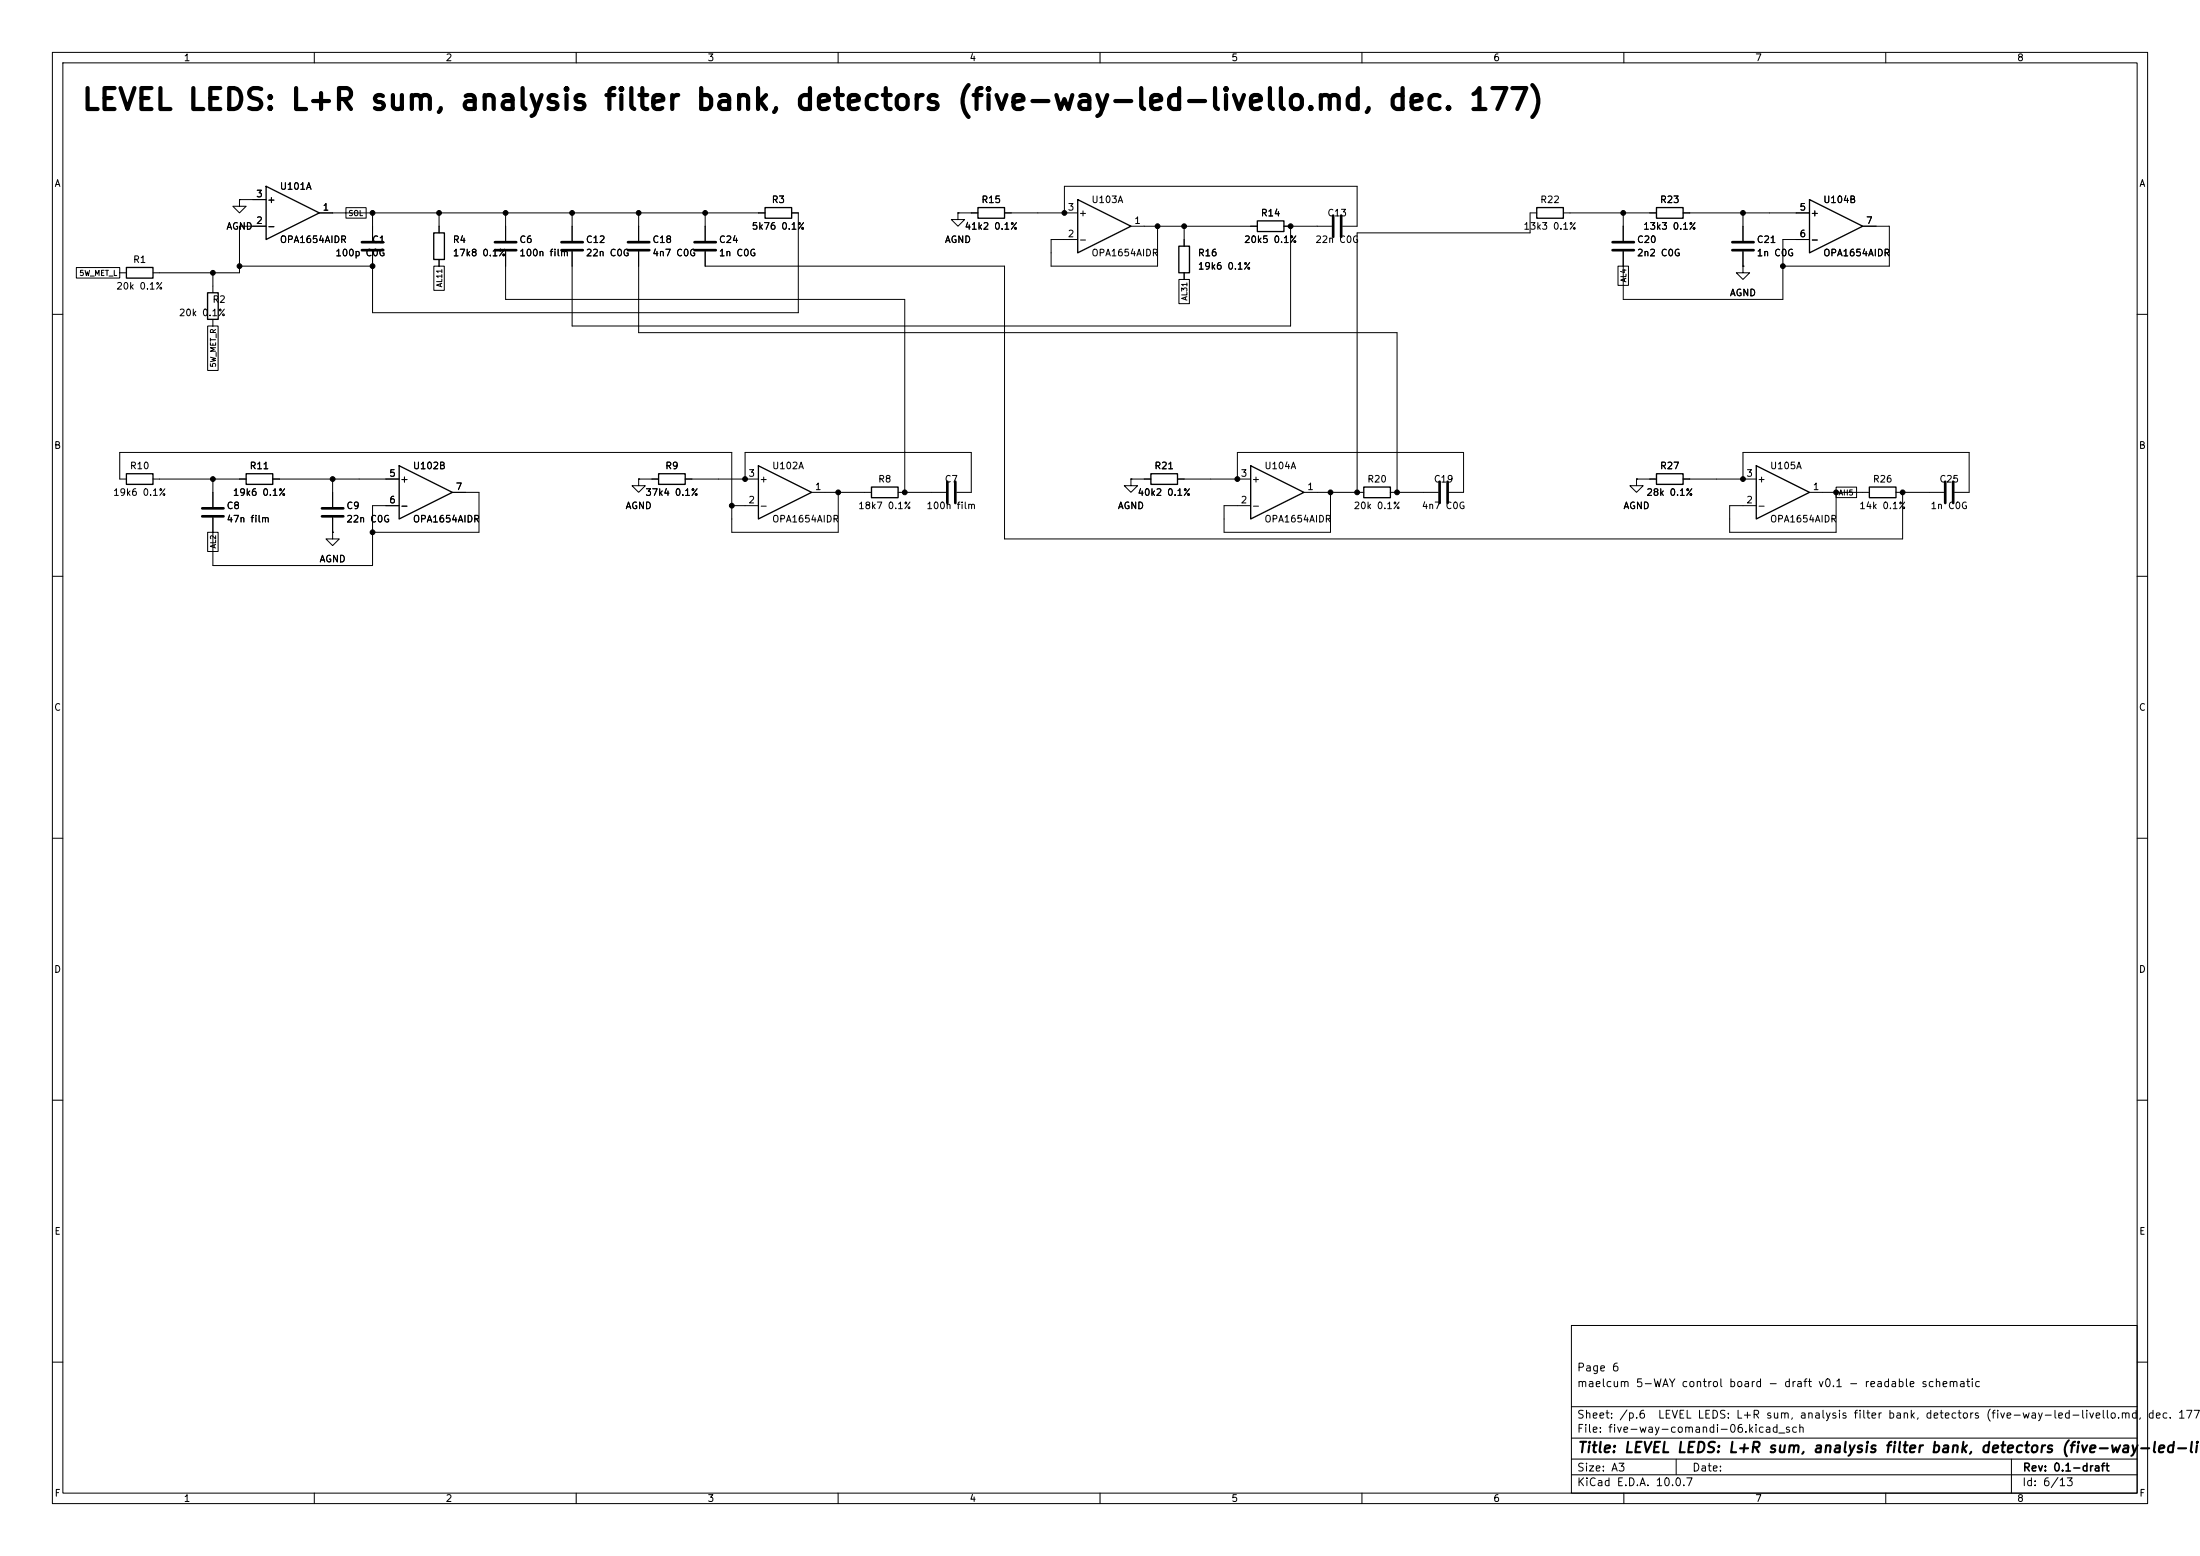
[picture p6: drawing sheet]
<svg xmlns="http://www.w3.org/2000/svg" width="420mm" height="297mm" viewBox="0 0 420 297" stroke-linecap="round" stroke-linejoin="round" font-family="sans-serif">
<g fill="none" stroke="#000" stroke-width=".19">
<path d="M10 10h400v277h-400zM12 12h396v273h-396zM60 10v2M110 10v2M160 10v2M210 10v2M260 10v2M310 10v2M360 10v2M45.7 38.1v1.3h1.3l-1.3 1.2-1.3-1.2h1.3M45.7 38.1h.1M45.7 38.1h5.1"/>
<path d="M66 39.6h3.9v2h-3.9zM14.6 51.1h8.3v2h-8.3zM22.9 52.1h1.2M40.6 52.1v3.8M45.7 50.8h25.4M50.8 43.2h-5.1v8.9h-16.5M61 40.6h85M71.1 40.6v5.4M82.8 50.8h2v4.6h-2zM83.8 40.6v3.9M83.8 49.5v1.3M96.5 40.6v5.4"/>
<path d="M96.5 48v9.2h76.2v36.8M109.2 40.6v5.4M121.9 40.6v5.4M121.9 48v15.5h144.8v30.5M134.6 40.6v5.4M134.6 48v2.8h57.2v52.1h171.4v-8.9M151.1 40.6h1.3v19.1h-81.3v-11.7M182.9 40.6v1.3h1.2l-1.2 1.3-1.3-1.3h1.3M182.9 40.6h.1M182.9 40.6h3.8M191.8 40.6h13.9M203.2 40.6v-5h55.9v7.6h-2.8"/>
<path d="M215.9 43.2h24.1M221 43.2v7.6h-20.3v-5.1h5M225.1 53.3h2v4.7h-2zM226.1 43.2v3.8M226.1 52.1v1.2M245.1 43.2h9.2M246.4 43.2v19h-137.2v-14.2M293.4 40.6h-1.3v3.9h-33v49.5M298.4 40.6h17.8M308.9 50.8h2v3.7h-2zM309.9 40.6v5.4M321.3 40.6h24.1"/>
<path d="M332.7 50.8v1.3h1.3l-1.3 1.2-1.2-1.2h1.2M332.7 50.8h.1M332.7 40.6v5.4M332.7 48v2.8M345.4 45.7h-5v11.5h-30.5v-9.2M355.6 43.2h5.1v7.6h-20.3M10 60h2M39.6 62.2h2v8.5h-2zM40.6 61v1.2M408 60h2M24.1 91.4h-1.2v-5h116.8v15.2h20.3v-7.6M29.2 91.4h17.8"/>
<path d="M40.6 91.4v5.4M52.1 91.4h24.1M63.5 91.4v5.4M63.5 98.8v2.8M76.2 96.5h-5.1v11.5h-30.5v-9.2M86.4 94h5v7.6h-20.3M121.9 91.4v1.3h1.3l-1.3 1.3-1.3-1.3h1.3M121.9 91.4h.1M121.9 91.4h3.8M130.8 91.4h14M139.7 96.5h5.1M142.2 91.4v-5h43.2v7.6h-2.8"/>
<path d="M154.9 94h11.5M171.4 94h9.2M215.9 91.4v1.3h1.3l-1.3 1.3-1.3-1.3h1.3M215.9 91.4h.1M215.9 91.4h3.8M224.8 91.4h14M236.2 91.4v-5h43.2v7.6h-2.8M248.9 94h11.4M254 94v7.6h-20.3v-5.1h5.1M265.4 94h9.2M312.4 91.4v1.3h1.3l-1.3 1.3-1.3-1.3h1.3M312.4 91.4h.1"/>
<path d="M312.4 91.4h3.8M321.3 91.4h14M332.7 91.4v-5h43.2v7.6h-2.8M345.4 94h11.5M350.5 93h3.9v2h-3.9zM350.5 94v7.6h-20.3v-5.1h5.1M361.9 94h9.2M10 110h2M39.6 101.6h2v3.7h-2zM63.5 101.6v1.3h1.3l-1.3 1.2-1.3-1.2h1.3M63.5 101.6h.1M408 110h2"/>
<path d="M10 160h2M408 160h2M10 210h2M408 210h2M300 253h108v32h-108zM10 260h2M300 278.5h108M300 274.5h108M300 268.5h108M320 278.5v3M384 278.5v6.5M408 260h2"/>
<path d="M60 285v2M110 285v2M160 285v2M210 285v2M260 285v2M300 281.5h108M310 285v2M360 285v2"/>
</g>
<g fill="none" stroke="#000" stroke-width=".25">
<path d="M50.8 35.6l10.2 5-10.2 5.1zM146 39.6h5.1v2.1h-5.1zM186.7 39.6h5.1v2.1h-5.1zM205.7 38.1l10.2 5.1-10.2 5.1zM293.4 39.6h5v2.1h-5zM316.2 39.6h5.1v2.1h-5.1zM345.4 38.1l10.2 5.1-10.2 5.1zM24.1 51.1h5.1v2h-5.1zM39.6 55.9h2.1v5.1h-2.1zM82.8 44.5h2v5h-2zM225 47h2.1v5.1h-2.1zM240 42.2h5.1v2h-5.1z"/>
<path d="M24.1 90.4h5.1v2.1h-5.1zM47 90.4h5.1v2.1h-5.1zM76.2 88.9l10.2 5.1-10.2 5.1zM125.7 90.4h5.1v2.1h-5.1zM144.8 88.9l10.1 5.1-10.1 5.1zM166.4 93h5v2h-5zM219.7 90.4h5.1v2.1h-5.1zM238.8 88.9l10.1 5.1-10.1 5.1zM260.3 93h5.1v2h-5.1zM316.2 90.4h5.1v2.1h-5.1zM335.3 88.9l10.1 5.1-10.1 5.1zM356.9 93h5v2h-5z"/>
</g>
<g fill="none" stroke="#000" stroke-width=".51">
<path d="M69.1 47.8h4.1M69.1 46.2h4.1M94.5 47.8h4.1M94.5 46.2h4.1M107.2 47.8h4.1M107.2 46.2h4.1M119.9 47.8h4.1M119.9 46.2h4.1M132.6 47.8h4.1M132.6 46.2h4.1M254.5 41.1v4.1M256 41.1v4.1"/>
<path d="M307.8 47.8h4.1M307.8 46.2h4.1M330.7 47.8h4.1M330.7 46.2h4.1M38.6 97h4.1M38.6 98.6h4.1M61.5 97h4M61.5 98.6h4M180.8 91.9v4.1M182.4 91.9v4.1M274.8 91.9v4.1M276.4 91.9v4.1"/>
<path d="M371.3 91.9v4.1M372.9 91.9v4.1"/>
</g>
<g fill="#000" stroke="#000" stroke-width=".19">
<circle cx="40.6" cy="52.1" r=".46"/>
<circle cx="45.7" cy="50.8" r=".46"/>
<circle cx="71.1" cy="40.6" r=".46"/>
<circle cx="71.1" cy="50.8" r=".46"/>
<circle cx="83.8" cy="40.6" r=".46"/>
<circle cx="96.5" cy="40.6" r=".46"/>
<circle cx="109.2" cy="40.6" r=".46"/>
<circle cx="121.9" cy="40.6" r=".46"/>
<circle cx="134.6" cy="40.6" r=".46"/>
<circle cx="203.2" cy="40.6" r=".46"/>
<circle cx="221" cy="43.2" r=".46"/>
<circle cx="226.1" cy="43.2" r=".46"/>
<circle cx="246.4" cy="43.2" r=".46"/>
<circle cx="309.9" cy="40.6" r=".46"/>
<circle cx="332.7" cy="40.6" r=".46"/>
<circle cx="340.4" cy="50.8" r=".46"/>
<circle cx="40.6" cy="91.4" r=".46"/>
<circle cx="63.5" cy="91.4" r=".46"/>
<circle cx="139.7" cy="96.5" r=".46"/>
<circle cx="142.2" cy="91.4" r=".46"/>
<circle cx="160" cy="94" r=".46"/>
<circle cx="172.7" cy="94" r=".46"/>
<circle cx="236.2" cy="91.4" r=".46"/>
<circle cx="254" cy="94" r=".46"/>
<circle cx="259.1" cy="94" r=".46"/>
<circle cx="266.7" cy="94" r=".46"/>
<circle cx="332.7" cy="91.4" r=".46"/>
<circle cx="350.5" cy="94" r=".46"/>
<circle cx="363.2" cy="94" r=".46"/>
<circle cx="71.1" cy="101.6" r=".46"/>
</g>
<text font-size="4" x="15.4" y="22">LEVEL LEDS: L+R sum, analysis filter bank, detectors (five-way-led-livello.md, dec. 177)</text>
<text font-size="2" x="301" y="277.8">Title: LEVEL LEDS: L+R sum, analysis filter bank, detectors (five-way-led-live</text>
<g font-size="1.5">
<text x="300.9" y="262.1">Page 6</text>
<text x="300.9" y="265.1">maelcum 5-WAY control board - draft v0.1 - readable schematic</text>
<text x="300.9" y="273.8">File: five-way-comandi-06.kicad_sch</text>
<text x="300.9" y="271.1">Sheet: /p.6</text>
<text x="316.4" y="271.1">LEVEL LEDS: L+R sum, analysis filter bank, detectors (five-way-led-livello.md, dec. 177)/</text>
<text x="300.9" y="281.2">Size: A3</text>
<text x="322.9" y="281.2">Date:</text>
<text x="386" y="281.2">Rev: 0.1-draft</text>
<text x="300.9" y="284">KiCad E.D.A. 10.0.7</text>
<text x="385.9" y="284">Id: 6/13</text>
</g>
<g font-size="1.3">
<text x="35" y="12">1</text>
<text x="85" y="12">2</text>
<text x="135" y="12">3</text>
<text x="185" y="12">4</text>
<text x="235" y="12">5</text>
<text x="285" y="12">6</text>
<text x="335" y="12">7</text>
<text x="385" y="12">8</text>
<text x="10.3" y="36">A</text>
<text x="408.3" y="36">A</text>
<text x="48.8" y="38">3</text>
<text x="50.9" y="39.1">+</text>
<text x="53.3" y="36.5">U101A</text>
<text x="61.5" y="40.5">1</text>
<text x="147.2" y="39.1">R3</text>
<text x="187.3" y="39.1">R15</text>
<text x="203.7" y="40.5">3</text>
<text x="205.8" y="41.6">+</text>
<text x="208.3" y="39.1">U103A</text>
<text x="240.6" y="41.6">R14</text>
<text x="253.3" y="41.6">C13</text>
<text x="293.9" y="39.1">R22</text>
<text x="316.8" y="39.1">R23</text>
<text x="343.4" y="40.5">5</text>
<text x="345.5" y="41.6">+</text>
<text x="348" y="39.1">U104B</text>
<text x="43.1" y="44.1">AGND</text>
<text x="48.8" y="43">2</text>
<text x="50.9" y="44.1">-</text>
<text x="53.3" y="46.7">OPA1654AIDR</text>
<text x="70.9" y="46.7">C1</text>
<text x="86.3" y="46.7">R4</text>
<text x="99" y="46.7">C6</text>
<text x="111.7" y="46.7">C12</text>
<text x="124.4" y="46.7">C18</text>
<text x="137.1" y="46.7">C24</text>
<text x="143.4" y="44.1">5k76 0.1%</text>
<text x="180.3" y="46.7">AGND</text>
<text x="184.1" y="44.1">41k2 0.1%</text>
<text x="203.7" y="45.6">2</text>
<text x="205.8" y="46.7">-</text>
<text x="216.4" y="43">1</text>
<text x="237.4" y="46.7">20k5 0.1%</text>
<text x="251" y="46.7">22n C0G</text>
<text x="290.7" y="44.1">13k3 0.1%</text>
<text x="312.4" y="46.7">C20</text>
<text x="313.6" y="44.1">13k3 0.1%</text>
<text x="335.3" y="46.7">C21</text>
<text x="343.4" y="45.6">6</text>
<text x="345.5" y="46.7">-</text>
<text x="356.1" y="43">7</text>
<text x="25.3" y="50.5">R1</text>
<text x="63.9" y="49.2">100p C0G</text>
<text x="86.3" y="49.2">17k8 0.1%</text>
<text x="99" y="49.2">100n film</text>
<text x="111.7" y="49.2">22n C0G</text>
<text x="124.4" y="49.2">4n7 C0G</text>
<text x="137.1" y="49.2">1n C0G</text>
<text x="208.3" y="49.2">OPA1654AIDR</text>
<text x="228.6" y="49.2">R16</text>
<text x="228.6" y="51.8">19k6 0.1%</text>
<text x="312.4" y="49.2">2n2 C0G</text>
<text x="335.3" y="49.2">1n C0G</text>
<text x="348" y="49.2">OPA1654AIDR</text>
<text x="22.1" y="55.6">20k 0.1%</text>
<text x="40.5" y="58.1">R2</text>
<text x="330.1" y="56.8">AGND</text>
<text x="34.1" y="60.7">20k 0.1%</text>
<text x="10.2" y="86">B</text>
<text x="24.7" y="89.9">R10</text>
<text x="47.6" y="89.9">R11</text>
<text x="78.7" y="89.9">U102B</text>
<text x="126.9" y="89.9">R9</text>
<text x="147.3" y="89.9">U102A</text>
<text x="220.3" y="89.9">R21</text>
<text x="241.3" y="89.9">U104A</text>
<text x="316.8" y="89.9">R27</text>
<text x="337.8" y="89.9">U105A</text>
<text x="408.2" y="86">B</text>
<text x="21.5" y="94.9">19k6 0.1%</text>
<text x="44.4" y="94.9">19k6 0.1%</text>
<text x="74.2" y="91.3">5</text>
<text x="76.3" y="92.4">+</text>
<text x="86.9" y="93.8">7</text>
<text x="123.1" y="94.9">37k4 0.1%</text>
<text x="142.8" y="91.3">3</text>
<text x="144.9" y="92.4">+</text>
<text x="155.5" y="93.8">1</text>
<text x="167.5" y="92.4">R8</text>
<text x="180.2" y="92.4">C7</text>
<text x="217.1" y="94.9">40k2 0.1%</text>
<text x="236.8" y="91.3">3</text>
<text x="238.9" y="92.4">+</text>
<text x="249.5" y="93.8">1</text>
<text x="260.9" y="92.4">R20</text>
<text x="273.6" y="92.4">C19</text>
<text x="314.2" y="94.9">28k 0.1%</text>
<text x="333.3" y="91.3">3</text>
<text x="335.4" y="92.4">+</text>
<text x="346" y="93.8">1</text>
<text x="357.4" y="92.4">R26</text>
<text x="370.1" y="92.4">C25</text>
<text x="43.2" y="97.5">C8</text>
<text x="43.2" y="100">47n film</text>
<text x="66" y="97.5">C9</text>
<text x="66" y="100">22n C0G</text>
<text x="74.2" y="96.4">6</text>
<text x="76.3" y="97.5">-</text>
<text x="78.7" y="100">OPA1654AIDR</text>
<text x="119.3" y="97.5">AGND</text>
<text x="142.8" y="96.4">2</text>
<text x="144.9" y="97.5">-</text>
<text x="147.3" y="100">OPA1654AIDR</text>
<text x="163.7" y="97.5">18k7 0.1%</text>
<text x="176.8" y="97.5">100n film</text>
<text x="213.3" y="97.5">AGND</text>
<text x="236.8" y="96.4">2</text>
<text x="238.9" y="97.5">-</text>
<text x="241.3" y="100">OPA1654AIDR</text>
<text x="258.3" y="97.5">20k 0.1%</text>
<text x="271.3" y="97.5">4n7 C0G</text>
<text x="309.8" y="97.5">AGND</text>
<text x="333.3" y="96.4">2</text>
<text x="335.4" y="97.5">-</text>
<text x="337.8" y="100">OPA1654AIDR</text>
<text x="354.8" y="97.5">14k 0.1%</text>
<text x="368.4" y="97.5">1n C0G</text>
<text x="60.9" y="107.6">AGND</text>
<text x="10.2" y="136">C</text>
<text x="408.2" y="136">C</text>
<text x="10.2" y="186">D</text>
<text x="408.2" y="186">D</text>
<text x="10.3" y="236">E</text>
<text x="408.3" y="236">E</text>
<text x="10.3" y="286">F</text>
<text x="35" y="287">1</text>
<text x="85" y="287">2</text>
<text x="135" y="287">3</text>
<text x="185" y="287">4</text>
<text x="235" y="287">5</text>
<text x="285" y="287">6</text>
<text x="335" y="287">7</text>
<text x="385" y="287">8</text>
<text x="408.3" y="286">F</text>
</g>
<g font-size="1">
<text x="66.4" y="41.5">SOL</text>
<text x="15" y="52.9">5W_MET_L</text>
<text x="310.7" y="54" transform="rotate(-90 310.7 54)">AL4</text>
<text x="84.6" y="54.9" transform="rotate(-90 84.6 54.9)">AL11</text>
<text x="226.9" y="57.5" transform="rotate(-90 226.9 57.5)">AL31</text>
<text x="41.5" y="70.2" transform="rotate(-90 41.5 70.2)">5W_MET_R</text>
<text x="350.9" y="94.8">AH5</text>
<text x="41.5" y="104.8" transform="rotate(-90 41.5 104.8)">AL2</text>
</g>
</svg>
